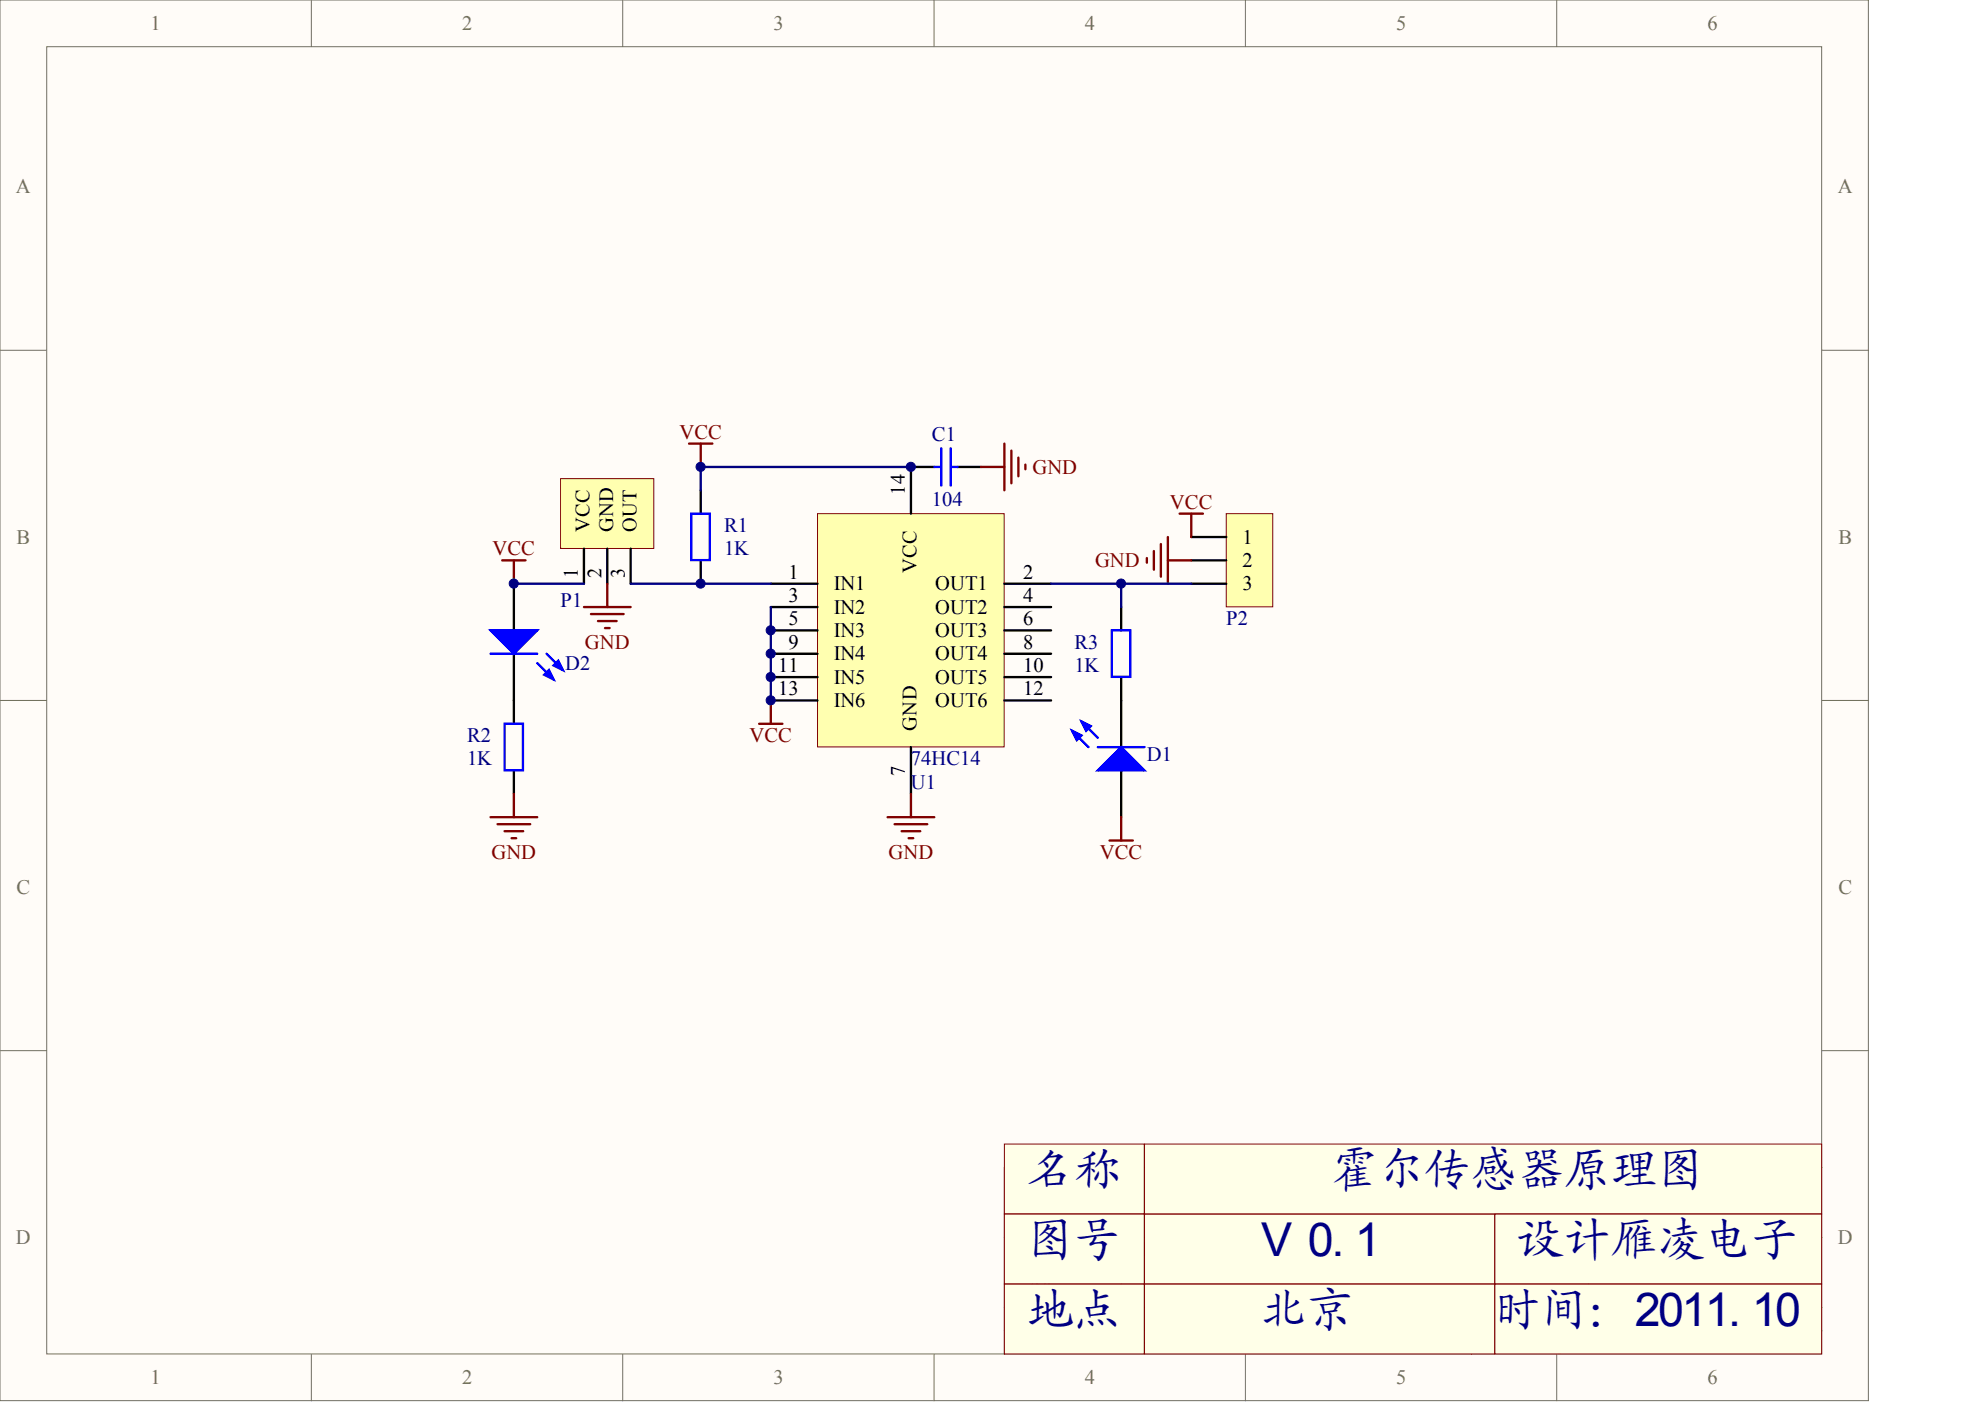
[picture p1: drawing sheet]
<svg xmlns="http://www.w3.org/2000/svg" width="840mm" height="594mm" viewBox="0 0 840 594" stroke-linecap="round" stroke-linejoin="round" font-family="sans-serif">
<g fill="#fffcf8" stroke="#716f64" stroke-width=".42">
<path d="M0 0h790.7v592.7h-790.7z"/>
<path d="M19.8 19.8h751.1v553.1h-751.1z"/>
</g>
<g fill="none" stroke="#716f64" stroke-width=".42">
<path d="M131.8 0v19.8M263.5 0v19.8M395.3 0v19.8M527.1 0v19.8M658.8 0v19.8M0 148.2h19.8M771 148.2h19.8M0 296.4h19.8M771 296.4h19.8M0 444.6h19.8M771 444.6h19.8M131.8 573v19.8"/>
<path d="M263.5 573v19.8M395.3 573v19.8M527.1 573v19.8M658.8 573v19.8"/>
</g>
<path d="M771 494h-346v79M425 523.6h346M474.5 523.6v29.6M672.2 523.6v29.6M425 553.2h346M622.7 553.2v19.8M425 563.1h346" fill="none" stroke="#000" stroke-width=".42"/>
<path d="M385.5 197.6h9.9M405.3 197.6h9.9M296.5 207.5v9.8M296.5 237.1v9.9M217.5 247v19.7M474.5 256.9v9.8M217.5 276.6v29.7M474.5 286.5v29.6M217.5 326v9.9M474.5 326v19.8" fill="none" stroke="#000" stroke-width=".99"/>
<g fill="none" stroke="#00f" stroke-width=".99">
<path d="M395.4 197.6h3M398.4 189.7v15.8M402.3 189.7v15.8M402.3 197.6h3M292.6 217.3h7.8v19.7h-7.8zM207.6 276.6h19.7M231.3 276.6l6.9 6.9M470.5 266.7h7.8v19.7h-7.8zM227.3 280.6l7 6.9M213.5 306.3h7.8v19.6h-7.8zM453.7 309.2l6.9 6.9M457.7 305.3l6.9 6.9"/>
<path d="M464.6 316.1h19.8"/>
</g>
<g fill="#00f" stroke="#00f" stroke-width=".99">
<path d="M207.6 266.7h19.7l-9.8 9.9z"/>
<path d="M230.3 285.5l2-2 2 4z"/>
<path d="M234.3 281.6l1.9-2 2 3.9z"/>
<path d="M464.6 326l9.9-9.9 9.9 9.9z"/>
<path d="M457.7 305.3l3.9 1.9-2 2z"/>
<path d="M453.7 309.2l4 2-2 2z"/>
</g>
<path d="M291.6 187.7h9.9M296.5 187.7v9.9" fill="none" stroke="#800000" stroke-width=".99"/>
<g fill="#ffffe8" stroke="#800000" stroke-width=".42">
<path d="M425 484.1h59.3v29.5h-59.3z"/>
<path d="M425 513.7h59.3v29.6h-59.3z"/>
<path d="M484.4 513.7h148.1v29.6h-148.1z"/>
<path d="M425 543.4h59.3v29.5h-59.3z"/>
<path d="M484.4 543.4h148.1v29.5h-148.1z"/>
<path d="M484.4 484.1h286.5v29.5h-286.5z"/>
<path d="M632.6 513.7h138.3v29.6h-138.3z"/>
<path d="M632.6 543.4h138.3v29.5h-138.3z"/>
</g>
<path d="M518.9 217.3h19.7v39.5h-19.7z" fill="#ffffb0" stroke="#800000" stroke-width=".42"/>
<path d="M504.1 227.2h14.8M504.1 237.1h14.8M504.1 247h14.8" fill="none" stroke="#000" stroke-width=".99"/>
<path d="M346 217.3h78.9v98.7h-78.9z" fill="#ffffb0" stroke="#800000" stroke-width=".42"/>
<g fill="none" stroke="#000" stroke-width=".99">
<path d="M385.5 197.6v19.7M326.2 247h19.8M326.2 256.9h19.8M425 247h19.8M425 256.9h19.8M326.2 266.7h19.8M326.2 276.6h19.8M425 266.7h19.8M425 276.6h19.8M326.2 286.5h19.8M326.2 296.4h19.8M425 286.5h19.8"/>
<path d="M425 296.4h19.8M385.5 316.1v19.8"/>
</g>
<path d="M237.2 202.5h39.5v29.6h-39.5z" fill="#ffffb0" stroke="#800000" stroke-width=".42"/>
<path d="M247.1 232.2v14.8M257 232.2v14.8M266.9 232.2v14.8" fill="none" stroke="#000" stroke-width=".99"/>
<g fill="none" stroke="#800000" stroke-width=".99">
<path d="M415.2 197.6h9.8M425 187.7v19.8M428 190.7v13.8M431 193.6v7.9M433.9 196.6v2M499.2 217.3h9.9M504.1 217.3v9.9M212.5 237.1h9.9M217.5 237.1v9.9M485.3 236.1v2M488.3 233.2v7.9M491.3 230.2v13.8"/>
<path d="M494.2 237.1h9.9M494.2 227.2v19.8M247.1 256.9h19.8M250.1 259.8h13.8M257 247v9.9M253 262.8h8M256 265.8h2M326.2 296.4v9.9M321.3 306.3h9.8M217.5 335.9v9.9M385.5 335.9v9.9M207.6 345.8h19.7"/>
<path d="M210.5 348.7h13.9M213.5 351.7h7.9M216.5 354.7h2M375.6 345.8h19.8M378.6 348.7h13.8M381.6 351.7h7.9M384.5 354.7h2M469.5 355.7h9.9M474.5 345.8v9.9"/>
</g>
<path d="M385.5 197.6h-89v9.9M217.5 247h29.6M266.9 247h59.3M326.2 256.9v39.5M444.8 247h59.3M474.5 247v9.9" fill="none" stroke="#000080" stroke-width=".99"/>
<g fill="#000080" stroke="#000080" stroke-width=".42">
<circle cx="217.4" cy="246.9" r="1.93"/>
<circle cx="296.5" cy="246.9" r="1.93"/>
<circle cx="296.5" cy="197.5" r="1.93"/>
<circle cx="326.1" cy="296.3" r="1.93"/>
<circle cx="326.1" cy="286.5" r="1.93"/>
<circle cx="326.1" cy="276.6" r="1.93"/>
<circle cx="326.1" cy="266.7" r="1.93"/>
<circle cx="385.5" cy="197.5" r="1.93"/>
<circle cx="474.4" cy="246.9" r="1.93"/>
</g>
<g font-size="19.8" fill="#000080">
<text x="434.9" y="502">名称</text>
<text x="563.4" y="502">霍尔传感器原理图</text>
<text x="434.9" y="531.6">图号</text>
<text x="533.8" y="531.6">V 0. 1</text>
<text x="642.5" y="531.6">设计雁凌电子</text>
<text x="434.9" y="561.2">地点</text>
<text x="533.8" y="561.2">北京</text>
<text x="632.6" y="561.2">时间：2011. 10</text>
</g>
<g font-size="8.7" fill="#716f64">
<text x="63.8" y="12.7">1</text>
<text x="195.5" y="12.7">2</text>
<text x="327.3" y="12.7">3</text>
<text x="459" y="12.7">4</text>
<text x="590.8" y="12.7">5</text>
<text x="722.6" y="12.7">6</text>
<text x="6.7" y="81.8">A</text>
<text x="777.7" y="81.8">A</text>
<text x="7" y="230">B</text>
<text x="778" y="230">B</text>
<text x="7" y="378.2">C</text>
<text x="778" y="378.2">C</text>
<text x="6.7" y="526.4">D</text>
<text x="777.7" y="526.4">D</text>
<text x="63.8" y="585.7">1</text>
<text x="195.5" y="585.7">2</text>
<text x="327.3" y="585.7">3</text>
<text x="459" y="585.7">4</text>
<text x="590.8" y="585.7">5</text>
<text x="722.6" y="585.7">6</text>
</g>
<g font-size="8.7" fill="#800000">
<text x="287.5" y="185.6">VCC</text>
<text x="436.9" y="200.4">GND</text>
<text x="495.1" y="215.2">VCC</text>
<text x="208.5" y="235">VCC</text>
<text x="463.4" y="239.9">GND</text>
<text x="247.5" y="274.5">GND</text>
<text x="317.2" y="314">VCC</text>
<text x="208" y="363.4">GND</text>
<text x="376" y="363.4">GND</text>
<text x="465.5" y="363.4">VCC</text>
</g>
<g font-size="8.7" fill="#000080">
<text x="394.4" y="186.6">C1</text>
<text x="394.4" y="214.2">104</text>
<text x="306.4" y="225.1">R1</text>
<text x="306.4" y="235">1K</text>
<text x="237.2" y="256.7">P1</text>
<text x="518.9" y="264.6">P2</text>
<text x="454.7" y="274.5">R3</text>
<text x="239.2" y="283.4">D2</text>
<text x="454.7" y="284.4">1K</text>
<text x="197.7" y="314">R2</text>
<text x="197.7" y="323.9">1K</text>
<text x="385.5" y="323.9">74HC14</text>
<text x="485.3" y="321.9">D1</text>
<text x="385.5" y="333.8">U1</text>
</g>
<g font-size="8.7">
<text x="525.9" y="230">1</text>
<text x="525.9" y="239.9">2</text>
<text x="333.7" y="244.9">1</text>
<text x="433" y="244.9">2</text>
<text x="352.9" y="249.8">IN1</text>
<text x="395.8" y="249.8">OUT1</text>
<text x="525.9" y="249.8">3</text>
<text x="333.7" y="254.7">3</text>
<text x="433" y="254.7">4</text>
<text x="352.9" y="259.7">IN2</text>
<text x="395.8" y="259.7">OUT2</text>
<text x="333.7" y="264.6">5</text>
<text x="352.9" y="269.6">IN3</text>
<text x="395.8" y="269.6">OUT3</text>
<text x="433" y="264.6">6</text>
<text x="333.7" y="274.5">9</text>
<text x="433" y="274.5">8</text>
<text x="352.9" y="279.4">IN4</text>
<text x="395.8" y="279.4">OUT4</text>
<text x="329.4" y="284.4">11</text>
<text x="433" y="284.4">10</text>
<text x="352.9" y="289.3">IN5</text>
<text x="395.8" y="289.3">OUT5</text>
<text x="329.4" y="294.2">13</text>
<text x="352.9" y="299.2">IN6</text>
<text x="395.8" y="299.2">OUT6</text>
<text x="433" y="294.2">12</text>
<text x="430" y="501.7">Title</text>
<text x="430" y="531.4">Size</text>
<text x="479.4" y="531.4">Number</text>
<text x="677.1" y="531.4">Revision</text>
<text x="434.9" y="546.2">A4</text>
<text x="430" y="561">Date:</text>
<text x="474.5" y="561">2012-5-31</text>
<text x="627.7" y="561">Sheet</text>
<text x="655.6" y="561">of</text>
<text x="474.5" y="570.9">D:\</text>
<text x="627.7" y="570.9">Drawn By:</text>
</g>
<g font-size="8.6">
<text x="383" y="209.4" transform="rotate(-90 383 209.4)">14</text>
<text x="249.5" y="225.3" transform="rotate(-90 249.5 225.3)">VCC</text>
<text x="259.4" y="225.3" transform="rotate(-90 259.4 225.3)">GND</text>
<text x="269.3" y="225.3" transform="rotate(-90 269.3 225.3)">OUT</text>
<text x="244.6" y="244.5" transform="rotate(-90 244.6 244.5)">1</text>
<text x="254.5" y="244.5" transform="rotate(-90 254.5 244.5)">2</text>
<text x="264.4" y="244.5" transform="rotate(-90 264.4 244.5)">3</text>
<text x="387.9" y="242.5" transform="rotate(-90 387.9 242.5)">VCC</text>
<text x="387.9" y="309.2" transform="rotate(-90 387.9 309.2)">GND</text>
<text x="383" y="328.5" transform="rotate(-90 383 328.5)">7</text>
</g>
</svg>
